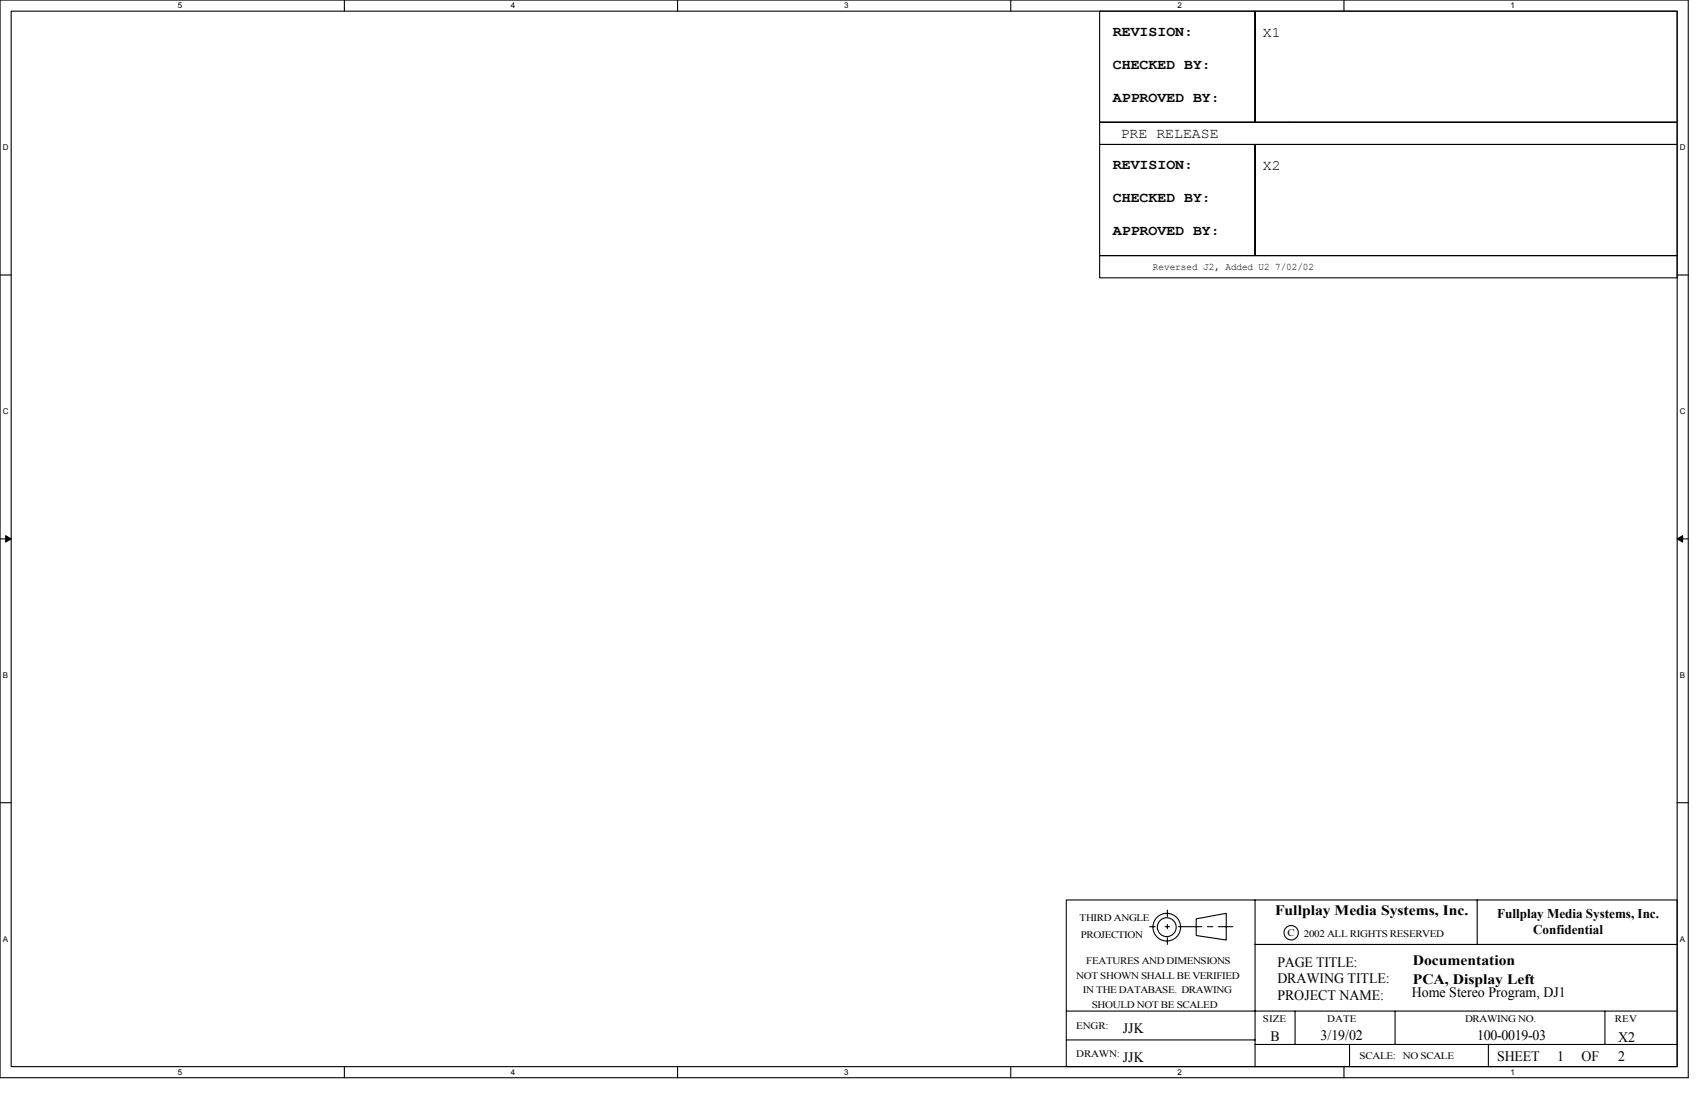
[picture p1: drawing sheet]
<svg xmlns="http://www.w3.org/2000/svg" width="432mm" height="279mm" viewBox="0 0 432 279" stroke-linecap="round" stroke-linejoin="round" font-family="sans-serif">
<path d="M0 0h428.6v273.5h-428.6zM2.8 2.8h422.9v267.9h-422.9z" fill="none" stroke="#000" stroke-width=".28"/>
<g fill="#fff">
<path d="M45.1 .3h1.1v2.3h-1.1z"/>
<path d="M45.1 271h1.1v2.2h-1.1z"/>
</g>
<path d="M87.4 0v2.8M87.4 270.7v2.8" fill="none" stroke="#000" stroke-width=".28"/>
<g fill="#fff">
<path d="M129.7 .3h1.1v2.3h-1.1z"/>
<path d="M129.7 271h1.1v2.2h-1.1z"/>
</g>
<path d="M172 0v2.8M172 270.7v2.8" fill="none" stroke="#000" stroke-width=".28"/>
<g fill="#fff">
<path d="M214.3 .3h1.1v2.3h-1.1z"/>
<path d="M214.3 271h1.1v2.2h-1.1z"/>
</g>
<path d="M256.6 0v2.8M256.6 270.7v2.8" fill="none" stroke="#000" stroke-width=".28"/>
<g fill="#fff">
<path d="M298.9 .3h1.1v2.3h-1.1z"/>
<path d="M298.9 271h1.1v2.2h-1.1z"/>
</g>
<path d="M341.2 0v2.8M341.2 270.7v2.8" fill="none" stroke="#000" stroke-width=".28"/>
<g fill="#fff">
<path d="M383.5 .3h1.1v2.3h-1.1z"/>
<path d="M383.5 271h1.1v2.2h-1.1z"/>
<path d="M.7 36.3h1.5v2.3h-1.5z"/>
<path d="M426.5 36.3h1.4v2.3h-1.4z"/>
<path d="M.7 103.3h1.5v2.2h-1.5z"/>
<path d="M426.5 103.3h1.4v2.2h-1.4z"/>
</g>
<path d="M0 69.8h2.8M425.7 69.8h2.9" fill="none" stroke="#000" stroke-width=".28"/>
<g fill="#fff">
<path d="M.7 170.2h1.4v2.3h-1.4z"/>
<path d="M426.5 170.2h1.3v2.3h-1.3z"/>
</g>
<path d="M0 136.8h2.8M425.7 136.8h2.9" fill="none" stroke="#000" stroke-width=".28"/>
<path d="M1.4 135.9l1.4 .9-1.4 .8zM425.7 136.8l1.4-.9v1.7z" fill="#000" stroke="#000" stroke-width=".25"/>
<g fill="#fff">
<path d="M.7 237.2h1.4v2.2h-1.4z"/>
<path d="M426.4 237.2h1.4v2.2h-1.4z"/>
</g>
<g fill="none" stroke="#000" stroke-width=".28">
<path d="M279.1 2.8h39.5v28.2h-39.5zM318.6 2.8h107.1v28.2h-107.1zM279.1 31h146.6v5.7h-146.6zM279.1 36.7h39.5v28.2h-39.5zM279.1 31h146.6M318.6 36.7h107.1v28.2h-107.1zM279.1 64.9h146.6v5.6h-146.6zM279.1 64.9h146.6M0 203.7h2.8M425.7 203.7h2.9M291.8 235.2h1.4M295.8 235.2h1.1"/>
<path d="M296.3 230.9v1.7M296.3 234.6v1.1M296.3 238v1.7M299.1 235.2h6M303.7 233.2l7.6-1.4v6.7l-7.6-1.1zM306.5 235.2h1.4M309.3 235.2h3.7M318.6 228.4h107.1v42.3h-107.1zM318.6 228.4h-47.9v42.3h47.9M318.6 239.7h107.1M375 228.4v11.3M270.7 256.6h154.8"/>
<path d="M328.8 256.6v8.4M354.1 256.6v8.4M407.4 256.6v8.4M270.7 263.9h47.9M318.6 265h107.1M342.6 265v5.7M377.8 265v5.7"/>
<circle cx="296.2" cy="235.3" r="2.39"/>
<circle cx="296.2" cy="235.3" r="3.5"/>
<circle cx="327.8" cy="236.7" r="1.83"/>
</g>
<g font-size="3.7">
<text x="282.5" y="9">REVISION:</text>
<text x="320.6" y="9.4">X1</text>
<text x="282.5" y="17.5">CHECKED BY:</text>
<text x="282.5" y="25.9">APPROVED BY:</text>
<text x="284.5" y="35.1">PRE RELEASE</text>
<text x="282.5" y="42.8">REVISION:</text>
<text x="320.6" y="43.3">X2</text>
<text x="282.5" y="51.3">CHECKED BY:</text>
<text x="282.5" y="59.8">APPROVED BY:</text>
<text x="323.7" y="232.3">Fullplay Media Systems, Inc.</text>
<text x="324.3" y="245.5">PAGE TITLE:</text>
<text x="358.6" y="245">Documentation</text>
<text x="324.3" y="249.4">DRAWING TITLE:</text>
<text x="358.6" y="249.8">PCA, Display Left</text>
<text x="324.3" y="253.7">PROJECT NAME:</text>
<text x="358.4" y="253.1">Home Stereo Program, DJ1</text>
<text x="285.1" y="262.1">JJK</text>
<text x="335.2" y="263.8">3/19/02</text>
<text x="375" y="263.8">100-0019-03</text>
<text x="285.1" y="269.5">JJK</text>
<text x="322.6" y="264.1">B</text>
<text x="380.1" y="269.2">SHEET</text>
<text x="395.3" y="269.2">1</text>
<text x="401.5" y="269.2">OF</text>
<text x="410.8" y="269.2">2</text>
<text x="410.8" y="264.4">X2</text>
</g>
<g font-size="3.4">
<text x="380.1" y="232.9">Fullplay Media Systems, Inc.</text>
<text x="389.2" y="237">Confidential</text>
</g>
<g font-size="2.5">
<text x="292.7" y="68.6">Reversed J2, Added U2 7/02/02</text>
<text x="274.1" y="233.8">THIRD ANGLE</text>
<text x="274.3" y="238">PROJECTION</text>
<text x="326.8" y="237.4">C</text>
<text x="331" y="237.7">2002 ALL RIGHTS RESERVED</text>
<text x="275.8" y="244.8">FEATURES AND DIMENSIONS</text>
<text x="273.2" y="248.4">NOT SHOWN SHALL BE VERIFIED</text>
<text x="274.9" y="252.1">IN THE DATABASE. DRAWING</text>
<text x="277.2" y="255.7">SHOULD NOT BE SCALED</text>
<text x="273.2" y="261.1">ENGR:</text>
<text x="320.6" y="259.4">SIZE</text>
<text x="336.9" y="259.4">DATE</text>
<text x="371.9" y="259.4">DRAWING NO.</text>
<text x="410" y="259.4">REV</text>
<text x="273.2" y="268.2">DRAWN:</text>
<text x="345.1" y="268.7">SCALE: NO SCALE</text>
</g>
<g font-size="2">
<text x="45.1" y="2.1">5</text>
<text x="129.7" y="2.1">4</text>
<text x="214.3" y="2.1">3</text>
<text x="298.9" y="2.1">2</text>
<text x="383.5" y="2.1">1</text>
<text x=".7" y="38.1">D</text>
<text x="426.5" y="38.1">D</text>
<text x=".7" y="105.1">C</text>
<text x="426.5" y="105.1">C</text>
<text x=".7" y="172">B</text>
<text x="426.5" y="172">B</text>
<text x=".7" y="239">A</text>
<text x="426.5" y="239">A</text>
<text x="45.1" y="272.8">5</text>
<text x="129.7" y="272.8">4</text>
<text x="214.3" y="272.8">3</text>
<text x="298.9" y="272.8">2</text>
<text x="383.5" y="272.8">1</text>
</g>
</svg>
